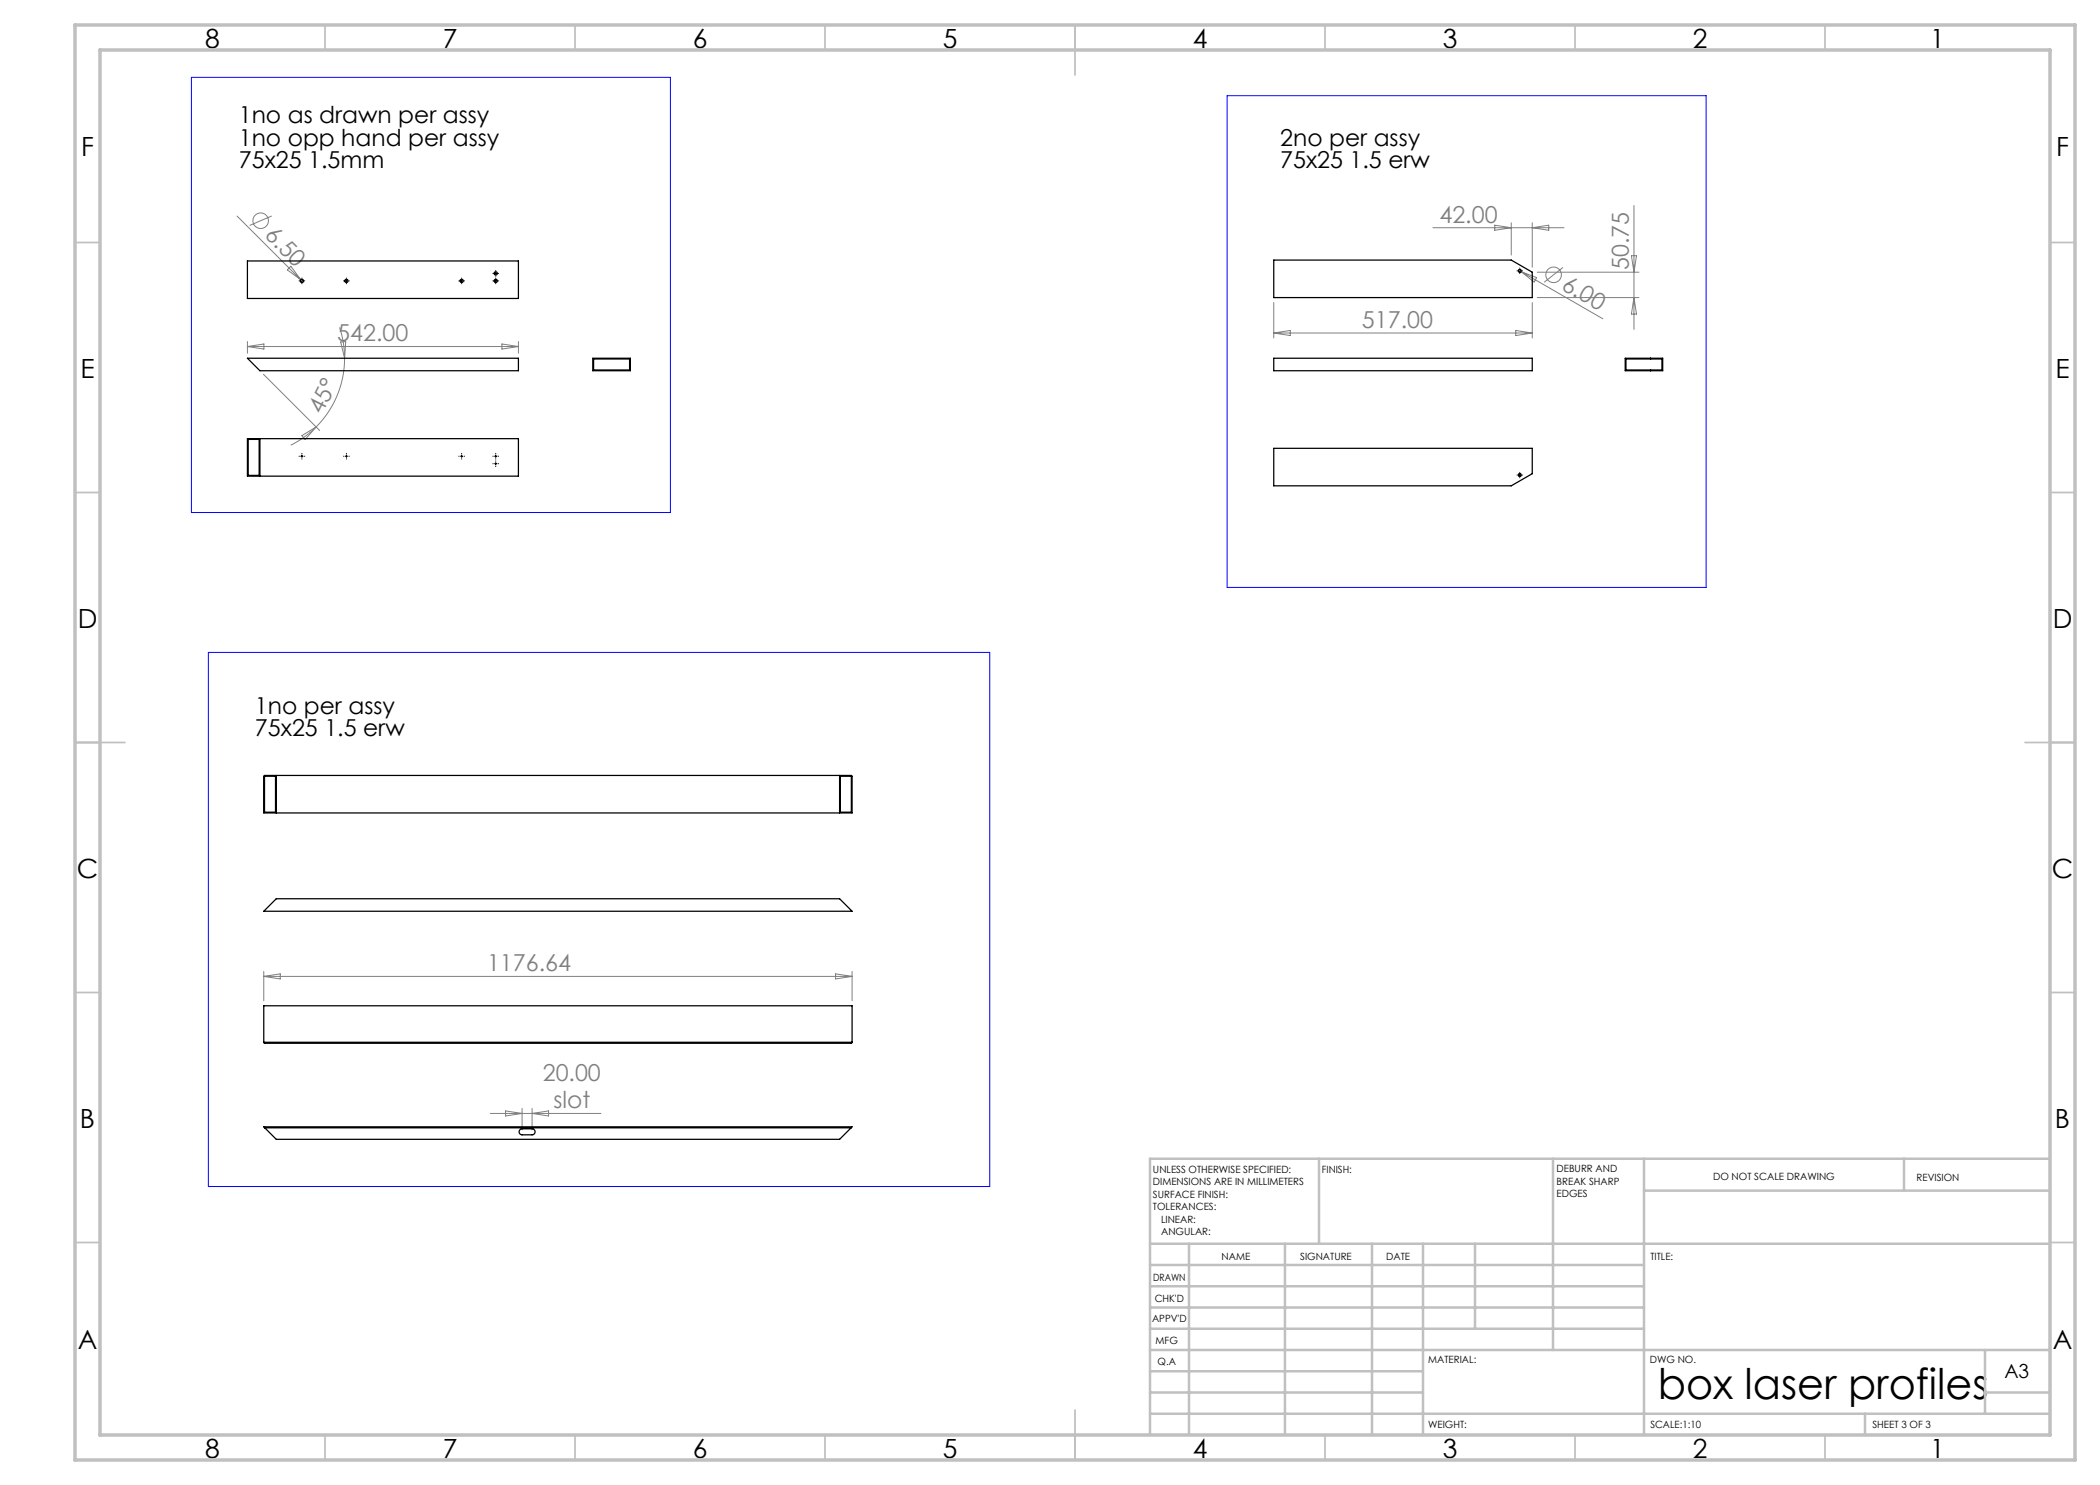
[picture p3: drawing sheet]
<svg xmlns="http://www.w3.org/2000/svg" width="420mm" height="297mm" viewBox="0 0 420 297" stroke-linecap="round" stroke-linejoin="round" font-family="sans-serif">
<g fill="none" stroke="#808080" stroke-width=".2">
<path d="M47.4 43.2l13.2 13.2M54.3 43.2l-4.4 1.9M58.2 53.3l2 2.7-2.7-2zM286.6 45.5h26.2M298.9 45l3.4 .5-3.4 .6zM302.3 44.5v6.5M303.7 54l16.9 9.8M304.2 54.3l3.1 1.2-.5 .9zM306.5 44.5v8.9M306.5 45.5l3.3-.5v1.1zM307.5 54.4h20.3M307.5 59.5h20.3"/>
<path d="M312.6 53.5l-3.8 2.9M326.3 51.1h1l-.5 3.3zM326.8 41.1v24.8M326.8 59.5l.5 3.3h-1zM49.5 68.3v2.3M49.5 69.3h54.2M49.5 69.3l3.3-.5v1zM52.7 74.9l11.2 11.2M67.9 65.5a19.5 19.5 0 0 1 1 6.1M68.1 68.4l1-.1-.2 3.3zM68.9 71.6a19.4 19.4 0 0 1-5.7 13.8M100.4 68.8l3.3 .5-3.3 .5z"/>
<path d="M103.7 68.3v2.3M254.8 60.5v7.1M254.8 66.6h51.7M254.8 66.6l3.3-.5v1zM303.1 66.1l3.4 .5-3.4 .5zM306.5 60.5v7.1M60.4 87.1l2.8-1.7-2.2 2.5zM63.2 85.4a19.4 19.4 0 0 1-5 3.6M52.8 194.3v5.9M52.8 195.3h117.6M52.8 195.3l3.3-.5v1zM167.1 194.8l3.3 .5-3.3 .5z"/>
<path d="M170.4 194.3v5.9M98.1 222.7h22.1M101.1 222.2l3.3 .5-3.3 .5zM104.4 221.7v4.3M106.4 221.7v4.3M106.4 222.7l3.3-.5v1z"/>
<circle cx="52.1" cy="44.1" r="1.56"/>
<circle cx="310.7" cy="55" r="1.56"/>
</g>
<g fill="none" stroke="#000" stroke-width=".2" stroke-dasharray="15.2 1.3 1.3 1.3">
<path d="M59.9 56.2h-.1M60.4 55.7v-.1M60.4 56.7v.1M60.9 56.2h.1M68.8 56.2h-.1M69.3 55.7v-.1M69.3 56.7v.1M69.8 56.2h.1M91.8 56.2h.1M92.3 55.7v-.1M92.3 56.7v.1M92.8 56.2h.1"/>
<path d="M98.6 54.7h.1M98.6 56.2h.1M99.1 54.2v-.1M99.1 55.2v.1M99.1 55.7v-.1M99.1 56.7v.1M99.6 54.7h.1M99.6 56.2h.1M303.5 54.2h-.1M304 53.7v-.1M304 54.7h.1M304.5 54.2h.1"/>
<path d="M59.9 91.2h-.1M60.4 90.7h.1M60.4 91.7v.1M60.9 91.2h.1M68.8 91.2h-.1M69.3 90.7h.1M69.3 91.7v.1M69.8 91.2h.1M91.8 91.2h.1M92.3 90.7h.1M92.3 91.7v.1M92.8 91.2h.1"/>
<path d="M98.6 92.7h.1M98.6 91.2h.1M99.1 92.2h.1M99.1 93.2v.1M99.1 90.7h.1M99.1 91.7v.1M99.6 92.7h.1M99.6 91.2h.1M303.5 95h-.1M304 94.5h.1M304 95.5v.1M304.5 95h.1"/>
</g>
<g fill="none" stroke="#000" stroke-width=".2">
<path d="M60.1 56.2h.5M60.4 55.9v.5M69 56.2h.5M69.3 55.9v.5M92.1 56.2h.5M92.3 55.9v.5M98.9 54.7h.5M98.9 56.2h.5M99.1 54.4v.5M99.1 55.9v.5M303.7 54.2h.5M304 53.9v.5"/>
<path d="M60.1 91.2h.5M60.4 91v.5M69 91.2h.5M69.3 91v.5M92.1 91.2h.5M92.3 91v.5M98.9 92.7h.5M98.9 91.2h.5M99.1 91v.5M99.1 92.5v.5M303.7 95h.5M304 94.8v.5"/>
</g>
<g fill="none" stroke="#c0c0c0" stroke-width=".35">
<path d="M65 5v5M115 5v5M165 5v5M215 5v10M265 5v5M315 5v5M365 5v5M15 48.5h5M410 48.5h5M15 98.5h5M410 98.5h5M15 148.5h10"/>
<path d="M405 148.5h10M15 198.5h5M410 198.5h5M15 248.5h5M410 248.5h5M65 287v5M115 287v5M165 287v5M215 282v10M265 287v5M315 287v5M365 287v5"/>
</g>
<g fill="none" stroke="#c0c0c0" stroke-width=".5">
<path d="M263.8 231.8v17M310.6 231.8v38.2M328.8 231.8v55.2M328.8 238.1h81.2M380.8 231.8v6.3M410 231.8h-180v55.2M230 248.8h180M230 257.3h98.8M230 253h98.8M237.8 248.8v38.2M257 248.8v38.2M274.4 248.8v38.2"/>
<path d="M284.6 248.8v38.2M295 248.8v17M230 265.8h98.8M230 261.5h98.8M230 278.5h54.6M230 274.3h54.6M230 270h180M397 278.5h13M397 270v12.8M230 282.8h180M373 282.8v4.2"/>
</g>
<path d="M15 5h400v287h-400zM20 10h390v277h-390z" fill="none" stroke="#c0c0c0" stroke-width=".7"/>
<path d="M38.3 15.5h95.8v87h-95.8zM245.4 19.1h95.8v98.4h-95.8zM41.7 130.5h156.2v106.8h-156.2z" fill="none" stroke="#00f" stroke-width=".2"/>
<g fill="none" stroke="#000" stroke-width=".25">
<path d="M49.5 52.2h54.2v7.5h-54.2zM254.8 52h47.5l4.2 2.4v5.1h-51.7zM49.5 71.6h54.2v2.5h-51.7zM118.6 71.6h7.5v2.5h-7.5zM118.7 71.8h7.2v2.2h-7.2zM254.8 71.6h51.7v2.5h-51.7zM325 71.6h7.5v2.5h-7.5zM325.2 71.8h7.2v2.2h-7.2zM330.1 71.6v.2M330.1 74v.1M49.5 87.7h54.2v7.5h-54.2zM49.6 87.9h2.2v7.2h-2.2z"/>
<path d="M52 87.7v7.5M254.8 89.7h51.7v5l-4.2 2.5h-47.5zM52.8 155.2l117.4-.1 .2 .2v7.3h-117.6zM52.9 155.2h2.2v7.2h-2.2zM55.3 155.1v7.5M167.9 155.1v7.5M168.1 155.2h2.2v7.2h-2.2zM55.3 179.8h112.6l2.5 2.5h-117.6zM52.8 208.5l.2 .2h117.2l.2-.2M52.8 208.5v-7.3h117.6v7.3M52.8 208.5h117.6M53 225.6l-.2-.2h117.6l-.2 .2"/>
<path d="M53 225.6h117.2M53 225.6l2.3 2.3h112.6l2.3-2.3M104 225.9l.4-.1h2a.6 .6 0 0 1 .6 .6 .6 .6 0 0 1-.6 .6h-2a.6 .6 0 0 1-.5-.4 .6 .6 0 0 1 .1-.7z"/>
<circle cx="60.4" cy="56.2" r=".33"/>
<circle cx="69.3" cy="56.2" r=".33"/>
<circle cx="92.3" cy="56.2" r=".33"/>
<circle cx="99.1" cy="54.7" r=".33"/>
<circle cx="99.1" cy="56.2" r=".33"/>
<circle cx="304" cy="54.2" r=".3"/>
<circle cx="304" cy="95" r=".3"/>
</g>
<text font-size="8.5" x="331.6" y="279.7">box laser profiles</text>
<g font-size="5.3">
<text x="41" y="9.5">8</text>
<text x="88.5" y="9.5">7</text>
<text x="138.5" y="9.5">6</text>
<text x="188.5" y="9.5">5</text>
<text x="238.5" y="9.5">4</text>
<text x="288.5" y="9.5">3</text>
<text x="338.5" y="9.5">2</text>
<text x="386" y="9.5">1</text>
<text x="16.2" y="31.3">F</text>
<text x="411.2" y="31.3">F</text>
<text x="16.1" y="75.5">E</text>
<text x="411.1" y="75.5">E</text>
<text x="15.5" y="125.5">D</text>
<text x="410.5" y="125.5">D</text>
<text x="15.4" y="175.5">C</text>
<text x="410.4" y="175.5">C</text>
<text x="16" y="225.5">B</text>
<text x="411" y="225.5">B</text>
<text x="15.5" y="269.8">A</text>
<text x="410.5" y="269.8">A</text>
<text x="41" y="291.5">8</text>
<text x="88.5" y="291.5">7</text>
<text x="138.5" y="291.5">6</text>
<text x="188.5" y="291.5">5</text>
<text x="238.5" y="291.5">4</text>
<text x="288.5" y="291.5">3</text>
<text x="338.5" y="291.5">2</text>
<text x="386" y="291.5">1</text>
</g>
<g font-size="4.7">
<text x="47.8" y="24.6">1no as drawn per assy</text>
<text x="47.8" y="29.2">1no opp hand per assy</text>
<text x="256" y="29.2">2no per assy</text>
<text x="47.8" y="33.7">75x25 1.5mm</text>
<text x="256" y="33.7">75x25 1.5 erw</text>
<text x="51" y="142.8">1no per assy</text>
<text x="51" y="147.3">75x25 1.5 erw</text>
</g>
<g font-size="4.7" fill="#808080">
<text x="52.7" y="47.2" transform="rotate(45 52.7 47.2)">6.50</text>
<text x="287.9" y="44.5">42.00</text>
<text x="312.1" y="57.7" transform="rotate(30 312.1 57.7)">6.00</text>
<text x="325.8" y="54" transform="rotate(-90 325.8 54)">50.75</text>
<text x="272.4" y="65.6">517.00</text>
<text x="67.5" y="68.3">542.00</text>
<text x="64.4" y="83" transform="rotate(-63 64.4 83)">45°</text>
<text x="97.4" y="194.3">1176.64</text>
<text x="108.5" y="216.1">20.00</text>
<text x="110.7" y="221.7">slot</text>
</g>
<text font-size="3.9" x="400.9" y="275.5">A3</text>
<g font-size="2">
<text x="230.6" y="234.6">UNLESS OTHERWISE SPECIFIED:</text>
<text x="230.6" y="237.1">DIMENSIONS ARE IN MILLIMETERS</text>
<text x="230.6" y="239.6">SURFACE FINISH:</text>
<text x="264.4" y="234.6">FINISH:</text>
<text x="311.3" y="234.5">DEBURR AND</text>
<text x="311.3" y="237">BREAK SHARP</text>
<text x="311.3" y="239.5">EDGES</text>
<text x="342.6" y="236">DO NOT SCALE DRAWING</text>
<text x="383.3" y="236.2">REVISION</text>
<text x="230.6" y="242.1">TOLERANCES:</text>
<text x="232.2" y="244.6">LINEAR:</text>
<text x="232.2" y="247.1">ANGULAR:</text>
<text x="244.3" y="252">NAME</text>
<text x="260" y="251.9">SIGNATURE</text>
<text x="277.2" y="251.9">DATE</text>
<text x="330.1" y="251.9">TITLE:</text>
<text x="230.6" y="256.1">DRAWN</text>
<text x="230.9" y="260.3">CHK'D</text>
<text x="230.4" y="264.4">APPV'D</text>
<text x="231.1" y="268.8">MFG</text>
<text x="231.5" y="273">Q.A</text>
<text x="285.6" y="272.5">MATERIAL:</text>
<text x="330" y="272.5">DWG NO.</text>
<text x="285.6" y="285.5">WEIGHT:</text>
<text x="330.1" y="285.6">SCALE:1:10</text>
<text x="374.5" y="285.6">SHEET 3 OF 3</text>
</g>
</svg>
